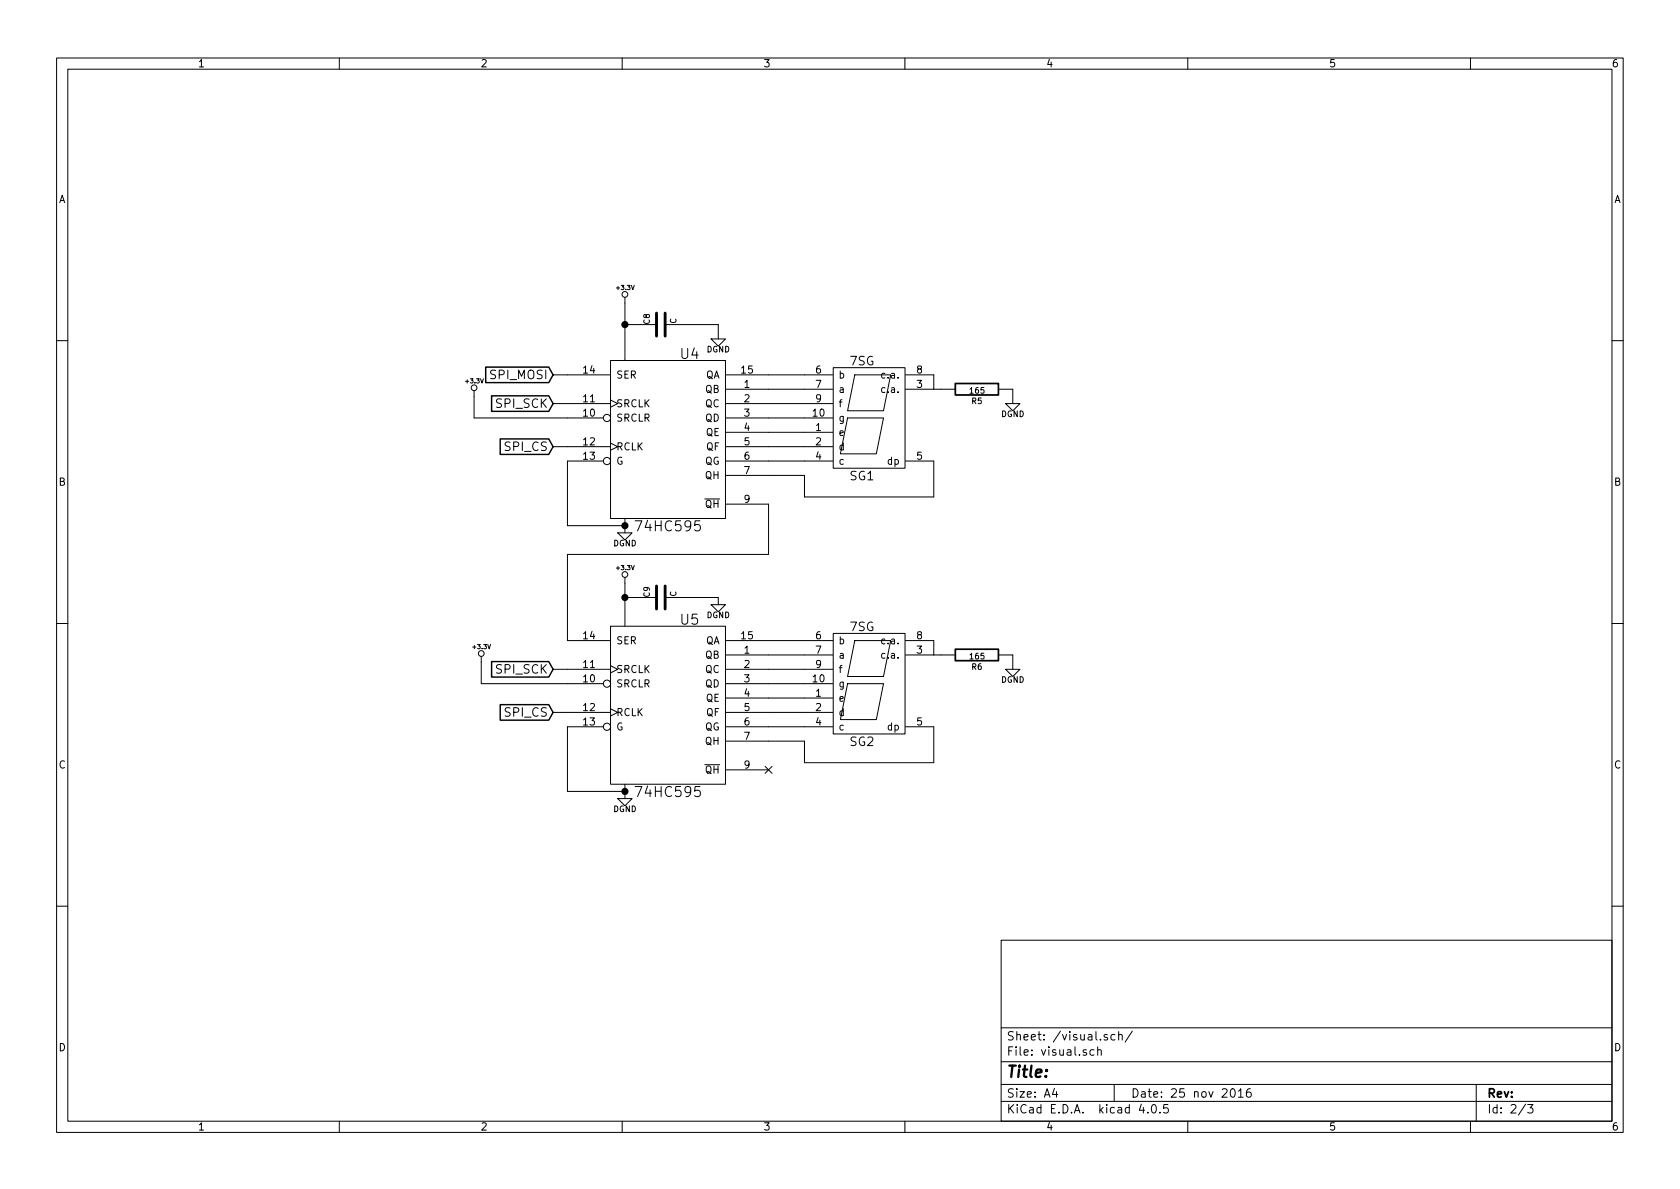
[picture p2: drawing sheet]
<svg xmlns="http://www.w3.org/2000/svg" width="297mm" height="210mm" viewBox="0 0 297 210" stroke-linecap="round" stroke-linejoin="round" font-family="sans-serif">
<g fill="none" stroke="#000" stroke-width=".18">
<path d="M10 10.3h277v189.9h-277zM12 12.2h273v186.1h-273zM60 10.3v1.9M110 10.3v1.9M160 10.3v1.9M210 10.3v1.9M260 10.3v1.9M110.5 52.6v11.1M110.5 57.4h5.6M117.6 57.4h9.4v2.5M125.7 59.9h2.6l-1.3 1.3zM10 60.2h2"/>
<path d="M83.8 69.1v4.8h22.9M97.8 79h10.1M97.8 66.3h10.1M97.8 71.4h10.1M107.9 63.7h20.4v28h-20.4zM107.9 70.7l1.3 .7-1.3 .6M107.9 78.4l1.3 .6-1.3 .6M128.3 76.4h18.9M128.3 79h18.9M128.3 68.8h18.9M128.3 66.3h18.9M128.3 71.4h18.9"/>
<path d="M128.3 73.9h18.9M147.3 65h12.7v17.8h-12.7zM149.9 73.9h6.3l-1.3 6.4h-6.3zM151.1 66.3h6.4l-1.3 6.3h-6.3zM160.1 68.8h8.8M160.1 66.3h5v2.5M176.5 68.8h2.6v2.6M177.8 71.4h2.5l-1.2 1.2zM285 60.2h2M106.7 81.5h-6.4v11.5h10.2M109.2 94.2h2.6l-1.3 1.3zM110.5 91.7v2.5"/>
<path d="M128.3 81.5h18.9M128.3 89.1h7.6v8.9h-35.6v15.3h7.6M160.1 81.5h5v6.4h-22.9v-3.8h-13.9M10 110.3h2M85.1 116.1v4.8h21.6M97.8 118.4h10.1M107.9 110.7h20.4v28h-20.4zM107.9 117.7l1.3 .7-1.3 .6M110.5 102.1v8.6M110.5 105.7h5.6M117.6 105.7h9.4v1.2M125.7 106.9h2.6l-1.3 1.3z"/>
<path d="M128.3 115.8h18.9M128.3 113.3h18.9M128.3 118.4h18.9M147.3 112h12.7v17.8h-12.7zM151.1 113.3h6.4l-1.3 6.3h-6.3zM160.1 115.8h8.8M160.1 113.3h5v2.5M176.5 115.8h2.6v2.6M177.8 118.4h2.5l-1.2 1.2zM285 110.3h2M97.8 126h10.1M106.7 128.5h-6.4v11.4h10.2"/>
<path d="M107.9 125.3l1.3 .7-1.3 .6M110.5 138.7v2.5M128.3 123.4h18.9M128.3 126h18.9M128.3 128.5h18.9M128.3 120.9h18.9M128.3 136.1h7.6M135.3 135.5l1.2 1.2M136.5 135.5l-1.2 1.2M149.9 120.9h6.3l-1.3 6.3h-6.3zM160.1 128.5h5v6.4h-22.9v-3.8h-13.9M109.2 141.2h2.6l-1.3 1.3z"/>
<path d="M10 160.2h2M177 166.3h108v32h-108zM285 160.2h2M60 198.3v1.9M110 198.3v1.9M160 198.3v1.9M177 194.8h108M177 191.8h108M177 187.8h108M177 181.8h108M186.4 192.5l-.3 1h.9M186.8 193v1"/>
<path d="M193.4 185.7l-.4-.1-.3 .3 .1 .6 .2 .1 .4-.1M194.1 185.7l.2-.1 .4 .1v.9M194.1 185.1v1.5M195.8 183a.37 .37 0 0 0-.6 .1l.1 .3 .5 .1 .1 .1-.3 .3-.4-.1M197 191.8v3M197.1 183l-.4-.1-.3 .3 .1 .6 .2 .1 .4-.1M197.8 183.1l.2-.2 .4 .1v.9M197.8 182.4v1.5M200.2 182.3l-1.3 2M201.8 195.2l-.4 1.1h1M202.9 196.7v.1M203.8 195.4l.1-.1a.81 .81 0 0 1 .6 .6 .81 .81 0 0 1-.3 .8l-.1 .1a.8 .8 0 0 1-.6-.6 .8 .8 0 0 1 .3-.8z"/>
<path d="M205.1 196.7v.1M206.5 195.3h-.7l-.1 .7 .2-.1 .5 .1 .2 .2-.1 .5-.2 .1-.6-.1M210 198.3v1.9M217.7 192.7l.2-.2a.81 .81 0 0 1 .6 .6 .81 .81 0 0 1-.3 .8l-.2 .1a.79 .79 0 0 1-.3-1.3zM218.9 193l.5-.5v1.5M218.9 194h.9M221.1 192.5a.59 .59 0 0 0-.7 .7v.7l.2 .1 .6-.1v-.5l-.1-.2-.5-.1-.2 .3M260 198.3v1.9M261 191.8v6.5M269.7 195.2l-1.2 2M270.1 195.3h.9l-.5 .6 .5 .1v.7l-.2 .1-.7-.1"/>
<circle cx="110.5" cy="52.1" r=".51"/>
<circle cx="83.8" cy="68.6" r=".51"/>
<circle cx="107.3" cy="73.9" r=".63"/>
<circle cx="107.3" cy="81.5" r=".63"/>
<circle cx="85.1" cy="115.6" r=".51"/>
<circle cx="110.5" cy="101.6" r=".51"/>
<circle cx="107.3" cy="120.9" r=".63"/>
<circle cx="107.3" cy="128.5" r=".63"/>
</g>
<path d="M168.9 67.8h7.6v2h-7.6zM168.9 114.8h7.6v2h-7.6z" fill="none" stroke="#000" stroke-width=".3"/>
<g fill="#000" stroke="#000" stroke-width=".25">
<circle cx="110.5" cy="57.4" r=".51"/>
<circle cx="110.5" cy="93" r=".51"/>
<circle cx="110.5" cy="105.7" r=".51"/>
<circle cx="110.5" cy="139.9" r=".51"/>
</g>
<path d="M116.1 55.4v4M117.6 55.4v4M116.1 103.6v4.1M117.6 103.6v4.1" fill="none" stroke="#000" stroke-width=".51"/>
<path d="M85.9 64.9h11.1l.8 1.4-.8 1.4h-11.1zM86.9 70h10.1l.8 1.4-.8 1.3h-10.1zM88.4 77.6h8.6l.8 1.4-.8 1.4h-8.6zM86.9 117h10.1l.8 1.4-.8 1.3h-10.1zM88.4 124.6h8.6l.8 1.4-.8 1.3h-8.6z" fill="none" stroke="#000" stroke-width=".25"/>
<text font-size="2.8" x="178" y="190.5">Title:</text>
<g font-size="2.5">
<text x="120.3" y="63.5">U4</text>
<text x="112.9" y="93.9">74HC595</text>
<text x="120.3" y="110.5">U5</text>
<text x="112.9" y="140.9">74HC595</text>
</g>
<g font-size="2.1">
<text x="150.3" y="64.6">7SG</text>
<text x="86.8" y="67.1">SPI_MOSI</text>
<text x="87.8" y="72.1">SPI_SCK</text>
<text x="89.3" y="79.8">SPI_CS</text>
<text x="150.3" y="84.9">SG1</text>
<text x="150.3" y="111.6">7SG</text>
<text x="87.8" y="119.1">SPI_SCK</text>
<text x="89.3" y="126.7">SPI_CS</text>
<text x="150.3" y="131.9">SG2</text>
<text x="178" y="184">Sheet: /visual.sch/</text>
<text x="178" y="186.7">File: visual.sch</text>
<text x="178" y="196.9">KiCad E.D.A. kicad 4.0.5</text>
<text x="178" y="194.1">Size: A4</text>
<text x="200" y="194.1">Date: 25 nov 2016</text>
<text x="263" y="194.1">Rev:</text>
<text x="263" y="196.9">Id: 2/3</text>
</g>
<g font-size="1.8">
<text x="35" y="11.9">1</text>
<text x="85" y="11.9">2</text>
<text x="135" y="11.9">3</text>
<text x="185" y="11.9">4</text>
<text x="235" y="11.9">5</text>
<text x="285" y="11.9">6</text>
<text x="10.4" y="35.9">A</text>
<text x="285.4" y="35.9">A</text>
<text x="103.2" y="71.1">11</text>
<text x="103.2" y="66">14</text>
<text x="109" y="66.9">SER</text>
<text x="124.6" y="69.5">QB</text>
<text x="124.6" y="66.9">QA</text>
<text x="131.1" y="66">15</text>
<text x="131.6" y="68.6">1</text>
<text x="131.6" y="71.1">2</text>
<text x="144.2" y="66">6</text>
<text x="144.2" y="68.6">7</text>
<text x="144.2" y="71.1">9</text>
<text x="148.3" y="66.9">b</text>
<text x="148.3" y="69.5">a</text>
<text x="156.1" y="69.5">c.a.</text>
<text x="156.1" y="66.9">c.a.</text>
<text x="162.1" y="68.6">3</text>
<text x="162.1" y="66">8</text>
<text x="103.2" y="73.7">10</text>
<text x="109" y="74.5">SRCLR</text>
<text x="109" y="72">SRCLK</text>
<text x="124.6" y="72">QC</text>
<text x="124.6" y="74.5">QD</text>
<text x="124.7" y="77.1">QE</text>
<text x="131.6" y="73.7">3</text>
<text x="131.6" y="76.2">4</text>
<text x="143.8" y="73.7">10</text>
<text x="144.2" y="76.2">1</text>
<text x="148.3" y="77.1">e</text>
<text x="148.3" y="72">f</text>
<text x="148.3" y="74.5">g</text>
<text x="103.2" y="78.7">12</text>
<text x="103.2" y="81.3">13</text>
<text x="109" y="79.6">RCLK</text>
<text x="109" y="82.2">G</text>
<text x="124.5" y="82.2">QG</text>
<text x="124.8" y="79.6">QF</text>
<text x="131.6" y="78.7">5</text>
<text x="131.6" y="81.3">6</text>
<text x="131.6" y="83.8">7</text>
<text x="144.2" y="78.7">2</text>
<text x="144.2" y="81.3">4</text>
<text x="148.3" y="79.6">d</text>
<text x="148.3" y="82.2">c</text>
<text x="156.9" y="82.2">dp</text>
<text x="162.1" y="81.3">5</text>
<text x="10.4" y="85.9">B</text>
<text x="124.6" y="84.7">QH</text>
<text x="124.6" y="89.8">QH</text>
<text x="131.6" y="88.9">9</text>
<text x="285.4" y="85.9">B</text>
<text x="103.2" y="113">14</text>
<text x="109" y="113.9">SER</text>
<text x="124.6" y="113.9">QA</text>
<text x="131.1" y="113">15</text>
<text x="144.2" y="113">6</text>
<text x="148.3" y="113.9">b</text>
<text x="156.1" y="113.9">c.a.</text>
<text x="162.1" y="113">8</text>
<text x="103.2" y="118.1">11</text>
<text x="109" y="119">SRCLK</text>
<text x="124.6" y="116.5">QB</text>
<text x="124.6" y="119">QC</text>
<text x="131.6" y="115.6">1</text>
<text x="131.6" y="118.1">2</text>
<text x="144.2" y="115.6">7</text>
<text x="144.2" y="118.1">9</text>
<text x="148.3" y="116.5">a</text>
<text x="148.3" y="119">f</text>
<text x="156.1" y="116.5">c.a.</text>
<text x="162.1" y="115.6">3</text>
<text x="103.2" y="120.6">10</text>
<text x="103.2" y="125.7">12</text>
<text x="109" y="121.5">SRCLR</text>
<text x="124.6" y="121.5">QD</text>
<text x="124.7" y="124.1">QE</text>
<text x="131.6" y="120.6">3</text>
<text x="131.6" y="123.2">4</text>
<text x="131.6" y="125.7">5</text>
<text x="143.8" y="120.6">10</text>
<text x="144.2" y="123.2">1</text>
<text x="144.2" y="125.7">2</text>
<text x="148.3" y="124.1">e</text>
<text x="148.3" y="121.5">g</text>
<text x="103.2" y="128.3">13</text>
<text x="109" y="126.6">RCLK</text>
<text x="109" y="129.2">G</text>
<text x="124.5" y="129.2">QG</text>
<text x="124.6" y="131.7">QH</text>
<text x="124.8" y="126.6">QF</text>
<text x="131.6" y="128.3">6</text>
<text x="131.6" y="130.8">7</text>
<text x="144.2" y="128.3">4</text>
<text x="148.3" y="126.6">d</text>
<text x="148.3" y="129.2">c</text>
<text x="156.9" y="129.2">dp</text>
<text x="162.1" y="128.3">5</text>
<text x="10.4" y="135.9">C</text>
<text x="124.6" y="136.8">QH</text>
<text x="131.6" y="135.9">9</text>
<text x="285.4" y="135.9">C</text>
<text x="10.4" y="185.9">D</text>
<text x="285.4" y="185.9">D</text>
<text x="35" y="199.9">1</text>
<text x="85" y="199.9">2</text>
<text x="135" y="199.9">3</text>
<text x="185" y="199.9">4</text>
<text x="235" y="199.9">5</text>
<text x="285" y="199.9">6</text>
</g>
<g font-size="1.4">
<text x="114.9" y="57.3" transform="rotate(-90 114.9 57.3)">C8</text>
<text x="119.6" y="57.2" transform="rotate(-90 119.6 57.2)">C</text>
<text x="124.9" y="62.3">DGND</text>
<text x="171.6" y="69.6">165</text>
<text x="171.8" y="71.4">R5</text>
<text x="177" y="73.7">DGND</text>
<text x="108.4" y="96.6">DGND</text>
<text x="114.9" y="105.6" transform="rotate(-90 114.9 105.6)">C9</text>
<text x="119.6" y="105.5" transform="rotate(-90 119.6 105.5)">C</text>
<text x="124.9" y="109.3">DGND</text>
<text x="171.6" y="116.6">165</text>
<text x="171.8" y="118.4">R6</text>
<text x="177" y="120.7">DGND</text>
<text x="108.4" y="143.6">DGND</text>
</g>
<g font-size="1.1">
<text x="109.1" y="51.3">+3.3V</text>
<text x="82.4" y="67.8">+3.3V</text>
<text x="109.1" y="100.8">+3.3V</text>
<text x="83.7" y="114.8">+3.3V</text>
</g>
</svg>
